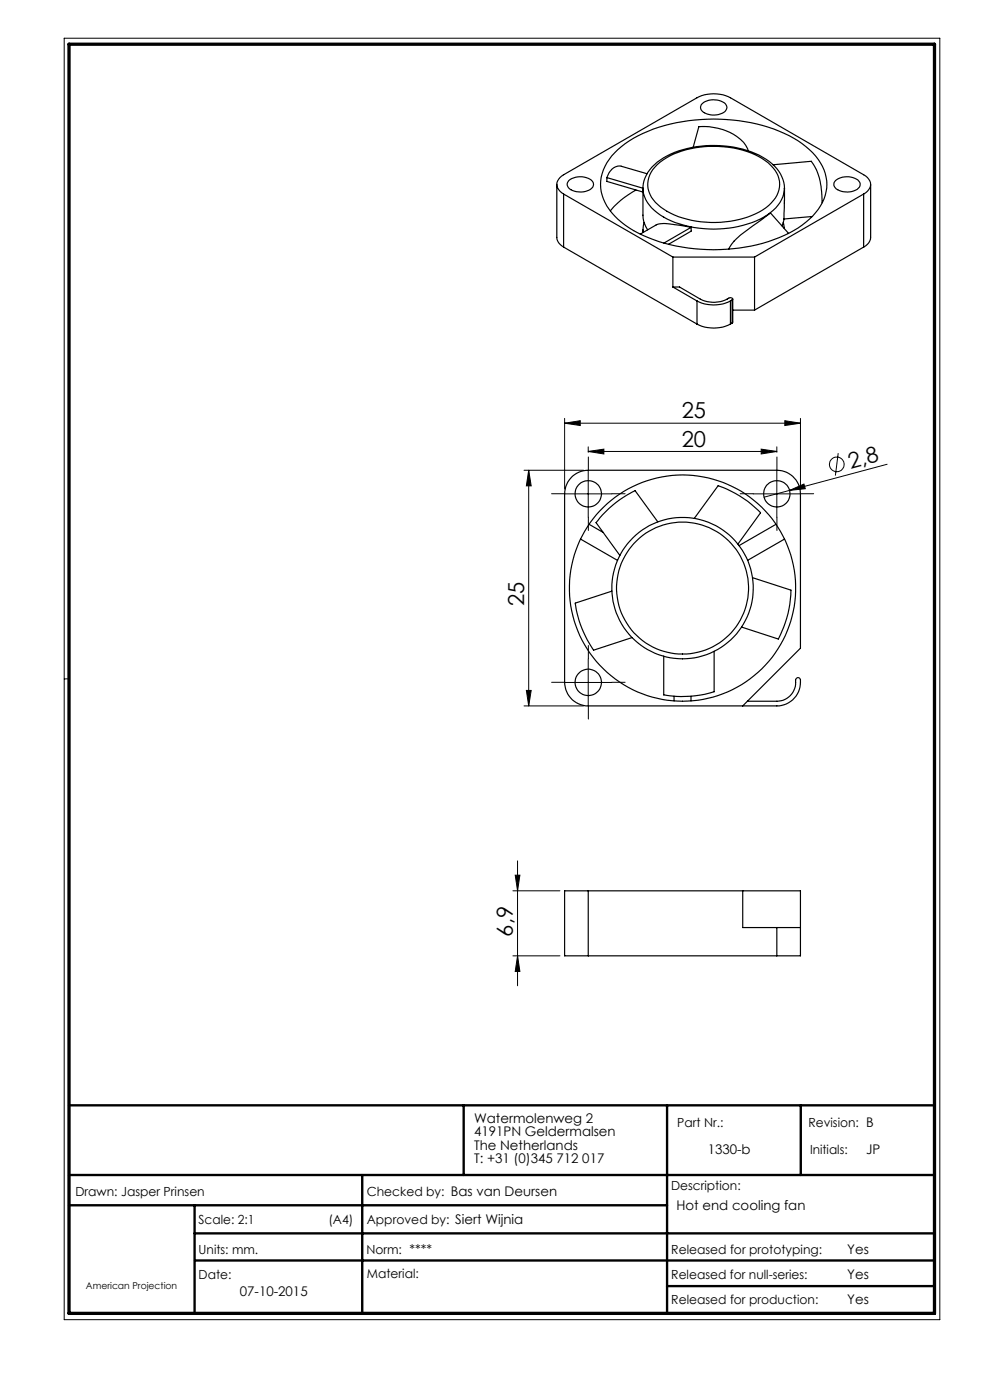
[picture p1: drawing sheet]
<svg xmlns="http://www.w3.org/2000/svg" width="210mm" height="297mm" viewBox="0 0 210 297" stroke-linecap="round" stroke-linejoin="round" font-family="sans-serif">
<g fill="none" stroke="#000" stroke-width=".21">
<path d="M13.6 8.1h185.8v271.9h-185.8zM111.2 99.8h12.6M112.1 99.8l.6 3.3h-1zM112.1 99.8v50M119.8 89.8l3.3-.6v1.1zM119.8 88.8v14.9M119.8 89.8h50M124.8 95.8l3.3-.5v1zM124.8 94.8v1.2M124.8 99.8v9.9M124.8 95.8h40M161.5 95.3l3.3 .5-3.3 .5z"/>
<path d="M164.8 94.8v1.2M164.8 99.8v9.9M166.5 89.2l3.3 .6-3.3 .5zM169.8 88.8v14.9M177.8 96.1l-.6 4.8M188.2 98.5l-26.1 7M119.8 104.8h10M159.8 104.8h10M167.5 104l3-1.3 .3 1zM124.8 139.8v10M14.6 144h-1M111.2 149.8h12.6"/>
<path d="M111.7 146.5h1l-.6 3.3zM119.8 144.8h10M108.8 189h10M109.3 185.7h1l-.5 3.3zM109.8 182.6v26.5M108.8 202.8h10M109.8 202.8l.5 3.3h-1z"/>
<circle cx="177.5" cy="98.5" r="1.55"/>
</g>
<path d="M14.6 234.5h183.6M98.4 234.5v14.8M141.5 234.5v44.1M169.9 234.5v14.8M14.6 249.3h183.6M14.6 255.7h126.9M41.3 255.7v22.9M76.8 249.3v29.3M41.3 261.7h156.9M41.4 267.4h156.8M141.5 272.8h56.7" fill="none" stroke="#000" stroke-width=".5"/>
<path d="M14.6 9.4h183.6v269.2h-183.6z" fill="none" stroke="#000" stroke-width=".7"/>
<path d="M124.8 99.7v-2.8M164.8 99.7v-2.8M119.8 104.7h-2.8M124.8 109.7v2.8M129.8 104.7h2.8M159.8 104.7h-2.8M164.8 109.7v2.8M169.8 104.7h2.8M124.8 139.7v-2.8M119.8 144.7h-2.8M124.8 149.7v2.8M129.8 144.7h2.8" fill="none" stroke="#000" stroke-width=".21" stroke-dasharray="15.2 1.3 1.3 1.3"/>
<g fill="#000">
<path d="M167.5 104l3-1.3 .3 1z"/>
<path d="M112.1 99.8l.6 3.3h-1zM111.7 146.5h1l-.6 3.3z"/>
<path d="M124.8 95.8l3.3-.5v1zM161.5 95.3l3.3 .5-3.3 .5z"/>
<path d="M166.5 89.2l3.3 .6-3.3 .5zM119.8 89.8l3.3-.6v1.1z"/>
<path d="M109.8 202.8l.5 3.3h-1zM109.3 185.7h1l-.5 3.3z"/>
</g>
<g fill="none" stroke="#000" stroke-width=".25">
<path d="M118.1 39.1v11.7l.4 .7 1.1 .9M120.7 38.3a3.8 3.8 0 0 1 5.1 .4 1.39 1.39 0 0 1-1.3 1.8 3.7 3.7 0 0 1-4.1-.9 1 1 0 0 1 .3-1.3zM128.7 37.7l7.7 2.2M128.7 37.7v.8l7.7 2.2M130.4 32.4a26.5 26.5 0 0 1 15.7-6.8 37.1 37.1 0 0 1 22.2 3.7 12.9 12.9 0 0 1 6.9 8.3 9.4 9.4 0 0 1-3.5 8.9 28 28 0 0 1-15 6.1 37.3 37.3 0 0 1-22.3-3.7 12.7 12.7 0 0 1-7-9 9.5 9.5 0 0 1 3-7.5zM136.4 39.9a7.4 7.4 0 0 1 3.7-6 22.1 22.1 0 0 1 16.5-2.5 13.6 13.6 0 0 1 9 5.5l.7 1.8 .1 1.3M136.4 39.9v6.4l.3 1.2 .7 1.3M136.4 39.9a7.1 7.1 0 0 0 3.7 5.7 23.1 23.1 0 0 0 18.5 1.9 11 11 0 0 0 7.5-5.7l.3-1.8M137.3 36.9l-5.5-1.6a2.5 2.5 0 0 0-2.8 1.7l-.3 .7M139.4 34.9a18.8 18.8 0 0 1 14.2-3.8 16.1 16.1 0 0 1 9.9 4 5.3 5.3 0 0 1 .1 7.9 17.2 17.2 0 0 1-11.8 4.2 18.3 18.3 0 0 1-12.2-3.8 5.4 5.4 0 0 1-.2-8.5zM147 31.3l1.2-4.4a11.5 11.5 0 0 1 10 3.9l.5 1.2M148.8 22.2a3.9 3.9 0 0 1 5.1-.1 1.32 1.32 0 0 1-1.1 2.1 3.7 3.7 0 0 1-4.1-1l-.1-.5z"/>
<path d="M164 35l8.1-.8a14.1 14.1 0 0 1 2.3 8.8M166.4 39.9v2.7M177.3 38.3a4 4 0 0 1 4.9 .1 1.2 1.2 0 0 1-.7 2 3.8 3.8 0 0 1-4.5-.8l-.1-.3a1.06 1.06 0 0 1 .4-1zM184.7 39.1l-.1 11.7-.3 .7-1.1 .9M119.6 41.2a2.17 2.17 0 0 1-1.5-2.1 2.17 2.17 0 0 1 1.5-2l28.2-16.4a7.8 7.8 0 0 1 7.1 0l28.3 16.4a2.15 2.15 0 0 1 1.5 2 2.15 2.15 0 0 1-1.5 2.1M119.6 41.2l23.1 13.3M119.6 52.4l28.2 16.4M119.6 41.2v11.2M134.9 40.3a17 17 0 0 0-5.4 4.5M136.6 47.2l-.2 2.1v-.5M142.7 54.5h17.4M142.7 54.5v6.4"/>
<path d="M146.6 48.2a21 21 0 0 0-7-.6l-3.8 2.1M146.6 48.2l-5.8 3.4M146.6 48.2v.8l-4.8 2.8M160.1 54.5v11.3M166.2 47.2l.2 1.3M166.3 46.5l-.4 1.4M166.4 42.6l-.1 3.9 6-.6M167.3 49.5l-3.9-4.3-2.7 2a25.6 25.6 0 0 0-5.5 4.7l-.6 .9M183.2 41.2l-23.1 13.3M183.2 41.2v11.2M183.2 52.4l-23.1 13.4M142.7 60.9h1.4l4.5 2.6a6.8 6.8 0 0 0 6.3-.4l.5 .2-.1 .3"/>
<path d="M142.7 60.9l5.1 2.9M147.8 63.8a7.8 7.8 0 0 0 7.1 0M147.8 68.8a7.8 7.8 0 0 0 7.1 0M147.8 63.8v5M154.9 63.8v5M155.3 63.6l-.4 .2M155.3 63.6v4.9M155.3 68.5l-.4 .3M155.4 63.5v4.8l-.1 .2M155.4 65.8h4.7M123.2 114.4l7.8 4.5M125 111.2l3 1.8"/>
<path d="M139.5 110.7l-4.8-6.6a22.6 22.6 0 0 0-8.3 6.8l5.1 6.9M147.3 110l5-7a22.6 22.6 0 0 1 9 5.8l-4.8 6.6M164.6 111.2l-7.8 4.5M166.4 114.4l-7.8 4.5M129.8 125.4l-7.8 2.5a22.5 22.5 0 0 0 3.9 10l8.2-2.6M151.5 138.2v8.6a22.5 22.5 0 0 1-10.7 .6v-8.2M159.6 122.6l8.2 2.6a23.6 23.6 0 0 1-2.7 10.4l-7.8-2.6M143 147.7v1M146.6 147.7v1M158.5 148.8h6.3a4.1 4.1 0 0 0 4-4.7 .5 .5 0 0 1 .6-.3 .5 .5 0 0 1 .4 .4 5.1 5.1 0 0 1-5 5.6h-40a5 5 0 0 1-5-5v-40a5 5 0 0 1 5-5h40a5 5 0 0 1 5 5v32.7l-12.2 12.3M124.8 189h-5v13.8h5M124.8 189h45v13.8h-5"/>
<path d="M124.8 189v13.8M157.6 189v7.8h7.2M164.8 196.8h5M164.8 196.8v6M124.8 202.8h40"/>
<circle cx="124.8" cy="104.8" r="2.8"/>
<circle cx="164.8" cy="104.8" r="2.8"/>
<circle cx="144.8" cy="124.8" r="24"/>
<circle cx="144.8" cy="124.8" r="15"/>
<circle cx="144.8" cy="124.8" r="14"/>
<circle cx="124.8" cy="144.8" r="2.8"/>
</g>
<g font-size="4.7">
<text x="144.6" y="88.7">25</text>
<text x="144.6" y="94.8">20</text>
<text x="180.4" y="99.5" transform="rotate(-15 180.4 99.5)">2,8</text>
<text x="111.2" y="128.6" transform="rotate(-90 111.2 128.6)">25</text>
<text x="108.8" y="198.7" transform="rotate(-90 108.8 198.7)">6,9</text>
</g>
<g font-size="2.8">
<text x="100.5" y="238.2">Watermolenweg 2</text>
<text x="100.5" y="241.1">4191PN Geldermalsen</text>
<text x="100.5" y="243.9">The Netherlands</text>
<text x="150.1" y="244.7">1330-b</text>
<text x="183.8" y="244.8">JP</text>
<text x="100.5" y="246.7">T: +31 (0)345 712 017</text>
<text x="143.5" y="256.7">Hot end cooling fan</text>
<text x="179.7" y="266">Yes</text>
<text x="50.9" y="275">07-10-2015</text>
<text x="179.7" y="271.4">Yes</text>
<text x="179.7" y="276.6">Yes</text>
</g>
<g font-size="2.7">
<text x="143.7" y="239.1">Part Nr.:</text>
<text x="171.5" y="239.1">Revision: B</text>
<text x="171.8" y="244.8">Initials:</text>
<text x="16" y="253.7">Drawn: Jasper Prinsen</text>
<text x="77.8" y="253.7">Checked by: Bas van Deursen</text>
<text x="142.4" y="252.5">Description:</text>
<text x="42.1" y="259.7">Scale: 2:1</text>
<text x="69.7" y="259.7">(A4)</text>
<text x="77.8" y="259.7">Approved by: Siert Wijnia</text>
<text x="42.1" y="266">Units: mm.</text>
<text x="77.7" y="266">Norm: ****</text>
<text x="142.4" y="266">Released for prototyping:</text>
<text x="42.1" y="271.3">Date:</text>
<text x="77.8" y="271">Material:</text>
<text x="142.4" y="271.3">Released for null-series:</text>
<text x="142.4" y="276.6">Released for production:</text>
</g>
<text font-size="2" x="18.2" y="273.4">American Projection</text>
</svg>
